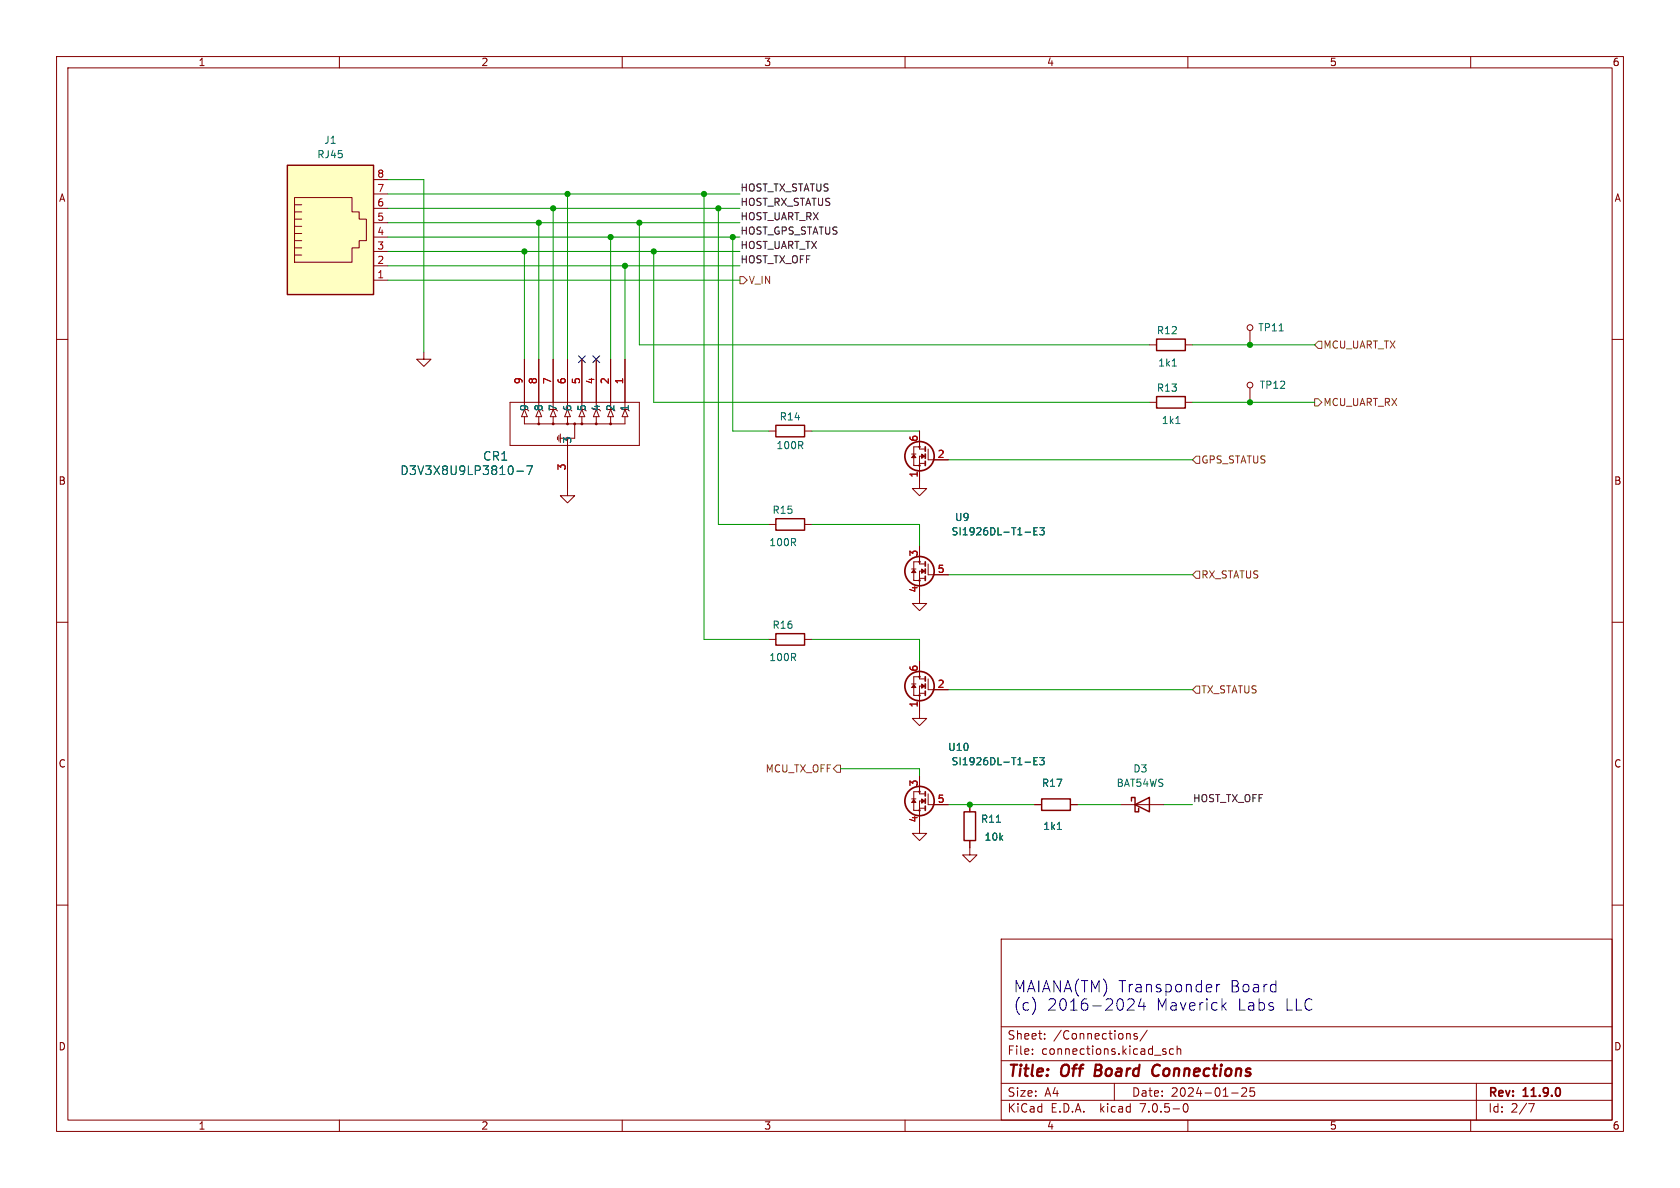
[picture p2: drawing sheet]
(kicad_sch (version 20230121) (generator eeschema)

 (paper "A4")

 (title_block
  (title "Off Board Connections")
  (date "2024-01-25")
  (rev "11.9.0"))

 (lib_symbols
  (symbol "Connector:RJ45" (pin_names (offset 1.016)) (in_bom yes) (on_board yes)
   (property "Reference" "J" (at -5.08 13.97 0) (effects (font (size 1.27 1.27)) (justify right)))
   (property "Value" "RJ45" (at 2.54 13.97 0) (effects (font (size 1.27 1.27)) (justify left)))
   (property "Footprint" "" (at 0 0.635 90) (effects (font (size 1.27 1.27)) hide))
   (property "Datasheet" "~" (at 0 0.635 90) (effects (font (size 1.27 1.27)) hide))
   (symbol "RJ45_0_1"
    (polyline (pts (xy -5.08 4.445) (xy -6.35 4.445)) (stroke (width 0) (type default)) (fill (type none)))
    (polyline (pts (xy -5.08 5.715) (xy -6.35 5.715)) (stroke (width 0) (type default)) (fill (type none)))
    (polyline (pts (xy -6.35 -3.175) (xy -5.08 -3.175) (xy -5.08 -3.175)) (stroke (width 0) (type default)) (fill (type none)))
    (polyline (pts (xy -6.35 -1.905) (xy -5.08 -1.905) (xy -5.08 -1.905)) (stroke (width 0) (type default)) (fill (type none)))
    (polyline (pts (xy -6.35 -0.635) (xy -5.08 -0.635) (xy -5.08 -0.635)) (stroke (width 0) (type default)) (fill (type none)))
    (polyline (pts (xy -6.35 0.635) (xy -5.08 0.635) (xy -5.08 0.635)) (stroke (width 0) (type default)) (fill (type none)))
    (polyline (pts (xy -6.35 1.905) (xy -5.08 1.905) (xy -5.08 1.905)) (stroke (width 0) (type default)) (fill (type none)))
    (polyline (pts (xy -5.08 3.175) (xy -6.35 3.175) (xy -6.35 3.175)) (stroke (width 0) (type default)) (fill (type none)))
    (polyline (pts (xy -6.35 -4.445) (xy -6.35 6.985) (xy 3.81 6.985) (xy 3.81 4.445) (xy 5.08 4.445) (xy 5.08 3.175) (xy 6.35 3.175) (xy 6.35 -0.635) (xy 5.08 -0.635) (xy 5.08 -1.905) (xy 3.81 -1.905) (xy 3.81 -4.445) (xy -6.35 -4.445) (xy -6.35 -4.445)) (stroke (width 0) (type default)) (fill (type none)))
    (rectangle (start 7.62 12.7) (end -7.62 -10.16) (stroke (width 0.254) (type default)) (fill (type background))))
   (symbol "RJ45_1_1"
    (pin passive line (at 10.16 -7.62 180) (length 2.54) (name "~" (effects (font (size 1.27 1.27)))) (number "1" (effects (font (size 1.27 1.27)))))
    (pin passive line (at 10.16 -5.08 180) (length 2.54) (name "~" (effects (font (size 1.27 1.27)))) (number "2" (effects (font (size 1.27 1.27)))))
    (pin passive line (at 10.16 -2.54 180) (length 2.54) (name "~" (effects (font (size 1.27 1.27)))) (number "3" (effects (font (size 1.27 1.27)))))
    (pin passive line (at 10.16 0 180) (length 2.54) (name "~" (effects (font (size 1.27 1.27)))) (number "4" (effects (font (size 1.27 1.27)))))
    (pin passive line (at 10.16 2.54 180) (length 2.54) (name "~" (effects (font (size 1.27 1.27)))) (number "5" (effects (font (size 1.27 1.27)))))
    (pin passive line (at 10.16 5.08 180) (length 2.54) (name "~" (effects (font (size 1.27 1.27)))) (number "6" (effects (font (size 1.27 1.27)))))
    (pin passive line (at 10.16 7.62 180) (length 2.54) (name "~" (effects (font (size 1.27 1.27)))) (number "7" (effects (font (size 1.27 1.27)))))
    (pin passive line (at 10.16 10.16 180) (length 2.54) (name "~" (effects (font (size 1.27 1.27)))) (number "8" (effects (font (size 1.27 1.27)))))))
  (symbol "D3V3X8U9LP3810:D3V3X8U9LP3810-7" (pin_names (offset 0.254)) (in_bom yes) (on_board yes)
   (property "Reference" "CR" (at 12.7 17.78 0) (effects (font (size 1.524 1.524))))
   (property "Value" "D3V3X8U9LP3810-7" (at 12.7 15.24 0) (effects (font (size 1.524 1.524))))
   (property "Footprint" "U-DFN3810-9TYPE_B_DIO" (at 0 0 0) (effects (font (size 1.27 1.27) italic) hide))
   (property "Datasheet" "D3V3X8U9LP3810-7" (at 0 0 0) (effects (font (size 1.27 1.27) italic) hide))
   (property "ki_locked" "" (at 0 0 0) (effects (font (size 1.27 1.27))))
   (symbol "D3V3X8U9LP3810-7_0_1"
    (polyline (pts (xy 7.62 -10.16) (xy 15.24 -10.16)) (stroke (width 0.127) (type default)) (fill (type none)))
    (polyline (pts (xy 7.62 0) (xy 8.89 0)) (stroke (width 0.127) (type default)) (fill (type none)))
    (polyline (pts (xy 7.62 12.7) (xy 7.62 -10.16)) (stroke (width 0.127) (type default)) (fill (type none)))
    (polyline (pts (xy 8.382 -1.524) (xy 9.398 -1.524)) (stroke (width 0.127) (type default)) (fill (type none)))
    (polyline (pts (xy 8.636 -1.778) (xy 9.144 -1.778)) (stroke (width 0.127) (type default)) (fill (type none)))
    (polyline (pts (xy 8.89 1.27) (xy 8.89 -1.27)) (stroke (width 0.127) (type default)) (fill (type none)))
    (polyline (pts (xy 8.89 1.27) (xy 11.43 1.27)) (stroke (width 0.127) (type default)) (fill (type none)))
    (polyline (pts (xy 9.652 -1.27) (xy 8.128 -1.27)) (stroke (width 0.127) (type default)) (fill (type none)))
    (polyline (pts (xy 11.43 -7.62) (xy 12.7 -7.62)) (stroke (width 0.127) (type default)) (fill (type none)))
    (polyline (pts (xy 11.43 -5.08) (xy 12.7 -5.08)) (stroke (width 0.127) (type default)) (fill (type none)))
    (polyline (pts (xy 11.43 -2.54) (xy 12.7 -2.54)) (stroke (width 0.127) (type default)) (fill (type none)))
    (polyline (pts (xy 11.43 0) (xy 12.7 0)) (stroke (width 0.127) (type default)) (fill (type none)))
    (polyline (pts (xy 11.43 2.54) (xy 12.7 2.54)) (stroke (width 0.127) (type default)) (fill (type none)))
    (polyline (pts (xy 11.43 5.08) (xy 12.7 5.08)) (stroke (width 0.127) (type default)) (fill (type none)))
    (polyline (pts (xy 11.43 7.62) (xy 12.7 7.62)) (stroke (width 0.127) (type default)) (fill (type none)))
    (polyline (pts (xy 11.43 10.16) (xy 11.43 -7.62)) (stroke (width 0.127) (type default)) (fill (type none)))
    (polyline (pts (xy 11.43 10.16) (xy 12.7 10.16)) (stroke (width 0.127) (type default)) (fill (type none)))
    (polyline (pts (xy 12.7 -7.112) (xy 12.7 -8.128)) (stroke (width 0.127) (type default)) (fill (type none)))
    (polyline (pts (xy 12.7 -7.112) (xy 13.97 -7.62)) (stroke (width 0.127) (type default)) (fill (type none)))
    (polyline (pts (xy 12.7 -4.572) (xy 12.7 -5.588)) (stroke (width 0.127) (type default)) (fill (type none)))
    (polyline (pts (xy 12.7 -4.572) (xy 13.97 -5.08)) (stroke (width 0.127) (type default)) (fill (type none)))
    (polyline (pts (xy 12.7 -2.032) (xy 12.7 -3.048)) (stroke (width 0.127) (type default)) (fill (type none)))
    (polyline (pts (xy 12.7 -2.032) (xy 13.97 -2.54)) (stroke (width 0.127) (type default)) (fill (type none)))
    (polyline (pts (xy 12.7 0.508) (xy 12.7 -0.508)) (stroke (width 0.127) (type default)) (fill (type none)))
    (polyline (pts (xy 12.7 0.508) (xy 13.97 0)) (stroke (width 0.127) (type default)) (fill (type none)))
    (polyline (pts (xy 12.7 3.048) (xy 12.7 2.032)) (stroke (width 0.127) (type default)) (fill (type none)))
    (polyline (pts (xy 12.7 3.048) (xy 13.97 2.54)) (stroke (width 0.127) (type default)) (fill (type none)))
    (polyline (pts (xy 12.7 5.588) (xy 12.7 4.572)) (stroke (width 0.127) (type default)) (fill (type none)))
    (polyline (pts (xy 12.7 5.588) (xy 13.97 5.08)) (stroke (width 0.127) (type default)) (fill (type none)))
    (polyline (pts (xy 12.7 8.128) (xy 12.7 7.112)) (stroke (width 0.127) (type default)) (fill (type none)))
    (polyline (pts (xy 12.7 8.128) (xy 13.97 7.62)) (stroke (width 0.127) (type default)) (fill (type none)))
    (polyline (pts (xy 12.7 10.668) (xy 12.7 9.652)) (stroke (width 0.127) (type default)) (fill (type none)))
    (polyline (pts (xy 12.7 10.668) (xy 13.97 10.16)) (stroke (width 0.127) (type default)) (fill (type none)))
    (polyline (pts (xy 13.97 -7.62) (xy 12.7 -8.128)) (stroke (width 0.127) (type default)) (fill (type none)))
    (polyline (pts (xy 13.97 -7.62) (xy 15.24 -7.62)) (stroke (width 0.127) (type default)) (fill (type none)))
    (polyline (pts (xy 13.97 -7.112) (xy 13.716 -6.858)) (stroke (width 0.127) (type default)) (fill (type none)))
    (polyline (pts (xy 13.97 -7.112) (xy 13.97 -8.128)) (stroke (width 0.127) (type default)) (fill (type none)))
    (polyline (pts (xy 13.97 -5.588) (xy 14.224 -5.842)) (stroke (width 0.127) (type default)) (fill (type none)))
    (polyline (pts (xy 13.97 -5.08) (xy 12.7 -5.588)) (stroke (width 0.127) (type default)) (fill (type none)))
    (polyline (pts (xy 13.97 -5.08) (xy 15.24 -5.08)) (stroke (width 0.127) (type default)) (fill (type none)))
    (polyline (pts (xy 13.97 -4.572) (xy 13.716 -4.318)) (stroke (width 0.127) (type default)) (fill (type none)))
    (polyline (pts (xy 13.97 -4.572) (xy 13.97 -5.588)) (stroke (width 0.127) (type default)) (fill (type none)))
    (polyline (pts (xy 13.97 -3.048) (xy 14.224 -3.302)) (stroke (width 0.127) (type default)) (fill (type none)))
    (polyline (pts (xy 13.97 -2.54) (xy 12.7 -3.048)) (stroke (width 0.127) (type default)) (fill (type none)))
    (polyline (pts (xy 13.97 -2.54) (xy 15.24 -2.54)) (stroke (width 0.127) (type default)) (fill (type none)))
    (polyline (pts (xy 13.97 -2.032) (xy 13.716 -1.778)) (stroke (width 0.127) (type default)) (fill (type none)))
    (polyline (pts (xy 13.97 -2.032) (xy 13.97 -3.048)) (stroke (width 0.127) (type default)) (fill (type none)))
    (polyline (pts (xy 13.97 -0.508) (xy 14.224 -0.762)) (stroke (width 0.127) (type default)) (fill (type none)))
    (polyline (pts (xy 13.97 0) (xy 12.7 -0.508)) (stroke (width 0.127) (type default)) (fill (type none)))
    (polyline (pts (xy 13.97 0) (xy 15.24 0)) (stroke (width 0.127) (type default)) (fill (type none)))
    (polyline (pts (xy 13.97 0.508) (xy 13.716 0.762)) (stroke (width 0.127) (type default)) (fill (type none)))
    (polyline (pts (xy 13.97 0.508) (xy 13.97 -0.508)) (stroke (width 0.127) (type default)) (fill (type none)))
    (polyline (pts (xy 13.97 2.032) (xy 14.224 1.778)) (stroke (width 0.127) (type default)) (fill (type none)))
    (polyline (pts (xy 13.97 2.54) (xy 12.7 2.032)) (stroke (width 0.127) (type default)) (fill (type none)))
    (polyline (pts (xy 13.97 2.54) (xy 15.24 2.54)) (stroke (width 0.127) (type default)) (fill (type none)))
    (polyline (pts (xy 13.97 3.048) (xy 13.716 3.302)) (stroke (width 0.127) (type default)) (fill (type none)))
    (polyline (pts (xy 13.97 3.048) (xy 13.97 2.032)) (stroke (width 0.127) (type default)) (fill (type none)))
    (polyline (pts (xy 13.97 4.572) (xy 14.224 4.318)) (stroke (width 0.127) (type default)) (fill (type none)))
    (polyline (pts (xy 13.97 5.08) (xy 12.7 4.572)) (stroke (width 0.127) (type default)) (fill (type none)))
    (polyline (pts (xy 13.97 5.08) (xy 15.24 5.08)) (stroke (width 0.127) (type default)) (fill (type none)))
    (polyline (pts (xy 13.97 5.588) (xy 13.716 5.842)) (stroke (width 0.127) (type default)) (fill (type none)))
    (polyline (pts (xy 13.97 5.588) (xy 13.97 4.572)) (stroke (width 0.127) (type default)) (fill (type none)))
    (polyline (pts (xy 13.97 7.112) (xy 14.224 6.858)) (stroke (width 0.127) (type default)) (fill (type none)))
    (polyline (pts (xy 13.97 7.62) (xy 12.7 7.112)) (stroke (width 0.127) (type default)) (fill (type none)))
    (polyline (pts (xy 13.97 7.62) (xy 15.24 7.62)) (stroke (width 0.127) (type default)) (fill (type none)))
    (polyline (pts (xy 13.97 8.128) (xy 13.716 8.382)) (stroke (width 0.127) (type default)) (fill (type none)))
    (polyline (pts (xy 13.97 8.128) (xy 13.97 7.112)) (stroke (width 0.127) (type default)) (fill (type none)))
    (polyline (pts (xy 13.97 9.652) (xy 14.224 9.398)) (stroke (width 0.127) (type default)) (fill (type none)))
    (polyline (pts (xy 13.97 10.16) (xy 12.7 9.652)) (stroke (width 0.127) (type default)) (fill (type none)))
    (polyline (pts (xy 13.97 10.16) (xy 15.24 10.16)) (stroke (width 0.127) (type default)) (fill (type none)))
    (polyline (pts (xy 13.97 10.668) (xy 13.716 10.922)) (stroke (width 0.127) (type default)) (fill (type none)))
    (polyline (pts (xy 13.97 10.668) (xy 13.97 9.652)) (stroke (width 0.127) (type default)) (fill (type none)))
    (polyline (pts (xy 15.24 -10.16) (xy 15.24 12.7)) (stroke (width 0.127) (type default)) (fill (type none)))
    (polyline (pts (xy 15.24 12.7) (xy 7.62 12.7)) (stroke (width 0.127) (type default)) (fill (type none)))
    (circle (center 8.89 0) (radius 0.127) (stroke (width 0.254) (type default)) (fill (type none)))
    (circle (center 11.43 -5.08) (radius 0.127) (stroke (width 0.254) (type default)) (fill (type none)))
    (circle (center 11.43 -2.54) (radius 0.127) (stroke (width 0.254) (type default)) (fill (type none)))
    (circle (center 11.43 0) (radius 0.127) (stroke (width 0.254) (type default)) (fill (type none)))
    (circle (center 11.43 1.27) (radius 0.127) (stroke (width 0.254) (type default)) (fill (type none)))
    (circle (center 11.43 2.54) (radius 0.127) (stroke (width 0.254) (type default)) (fill (type none)))
    (circle (center 11.43 5.08) (radius 0.127) (stroke (width 0.254) (type default)) (fill (type none)))
    (circle (center 11.43 7.62) (radius 0.127) (stroke (width 0.254) (type default)) (fill (type none)))
    (pin unspecified line (at 22.86 10.16 180) (length 7.62) (name "1" (effects (font (size 1.27 1.27)))) (number "1" (effects (font (size 1.27 1.27)))))
    (pin unspecified line (at 22.86 7.62 180) (length 7.62) (name "2" (effects (font (size 1.27 1.27)))) (number "2" (effects (font (size 1.27 1.27)))))
    (pin unspecified line (at 0 0 0) (length 7.62) (name "3" (effects (font (size 1.27 1.27)))) (number "3" (effects (font (size 1.27 1.27)))))
    (pin unspecified line (at 22.86 5.08 180) (length 7.62) (name "4" (effects (font (size 1.27 1.27)))) (number "4" (effects (font (size 1.27 1.27)))))
    (pin unspecified line (at 22.86 2.54 180) (length 7.62) (name "5" (effects (font (size 1.27 1.27)))) (number "5" (effects (font (size 1.27 1.27)))))
    (pin unspecified line (at 22.86 0 180) (length 7.62) (name "6" (effects (font (size 1.27 1.27)))) (number "6" (effects (font (size 1.27 1.27)))))
    (pin unspecified line (at 22.86 -2.54 180) (length 7.62) (name "7" (effects (font (size 1.27 1.27)))) (number "7" (effects (font (size 1.27 1.27)))))
    (pin unspecified line (at 22.86 -5.08 180) (length 7.62) (name "8" (effects (font (size 1.27 1.27)))) (number "8" (effects (font (size 1.27 1.27)))))
    (pin unspecified line (at 22.86 -7.62 180) (length 7.62) (name "9" (effects (font (size 1.27 1.27)))) (number "9" (effects (font (size 1.27 1.27)))))))
  (symbol "Device:D_Schottky" (pin_numbers hide) (pin_names (offset 1.016) hide) (in_bom yes) (on_board yes)
   (property "Reference" "D" (at 0 2.54 0) (effects (font (size 1.27 1.27))))
   (property "Value" "D_Schottky" (at 0 -2.54 0) (effects (font (size 1.27 1.27))))
   (property "Footprint" "" (at 0 0 0) (effects (font (size 1.27 1.27)) hide))
   (property "Datasheet" "~" (at 0 0 0) (effects (font (size 1.27 1.27)) hide))
   (symbol "D_Schottky_0_1"
    (polyline (pts (xy 1.27 0) (xy -1.27 0)) (stroke (width 0) (type default)) (fill (type none)))
    (polyline (pts (xy 1.27 1.27) (xy 1.27 -1.27) (xy -1.27 0) (xy 1.27 1.27)) (stroke (width 0.254) (type default)) (fill (type none)))
    (polyline (pts (xy -1.905 0.635) (xy -1.905 1.27) (xy -1.27 1.27) (xy -1.27 -1.27) (xy -0.635 -1.27) (xy -0.635 -0.635)) (stroke (width 0.254) (type default)) (fill (type none))))
   (symbol "D_Schottky_1_1"
    (pin passive line (at -3.81 0 0) (length 2.54) (name "K" (effects (font (size 1.27 1.27)))) (number "1" (effects (font (size 1.27 1.27)))))
    (pin passive line (at 3.81 0 180) (length 2.54) (name "A" (effects (font (size 1.27 1.27)))) (number "2" (effects (font (size 1.27 1.27)))))))
  (symbol "Device:R" (pin_numbers hide) (pin_names (offset 0)) (in_bom yes) (on_board yes)
   (property "Reference" "R" (at 2.032 0 90) (effects (font (size 1.27 1.27))))
   (property "Value" "R" (at 0 0 90) (effects (font (size 1.27 1.27))))
   (property "Footprint" "" (at -1.778 0 90) (effects (font (size 1.27 1.27)) hide))
   (property "Datasheet" "~" (at 0 0 0) (effects (font (size 1.27 1.27)) hide))
   (symbol "R_0_1"
    (rectangle (start -1.016 -2.54) (end 1.016 2.54) (stroke (width 0.254) (type default)) (fill (type none))))
   (symbol "R_1_1"
    (pin passive line (at 0 3.81 270) (length 1.27) (name "~" (effects (font (size 1.27 1.27)))) (number "1" (effects (font (size 1.27 1.27)))))
    (pin passive line (at 0 -3.81 90) (length 1.27) (name "~" (effects (font (size 1.27 1.27)))) (number "2" (effects (font (size 1.27 1.27)))))))
  (symbol "DualNMOS:DualNMOS" (in_bom yes) (on_board yes)
   (property "Reference" "U" (at 6.604 1.397 0) (effects (font (size 1.27 1.27))))
   (property "Value" "" (at 1.27 7.62 0) (effects (font (size 1.27 1.27))))
   (property "Footprint" "" (at 1.27 7.62 0) (effects (font (size 1.27 1.27)) hide))
   (property "Datasheet" "" (at 1.27 7.62 0) (effects (font (size 1.27 1.27)) hide))
   (symbol "DualNMOS_1_1"
    (circle (center 0 -11.176) (radius 0.127) (stroke (width 0) (type default)) (fill (type none)))
    (circle (center 0 -9.525) (radius 2.5903) (stroke (width 0.3) (type default)) (fill (type none)))
    (circle (center 0 -7.874) (radius 0.127) (stroke (width 0) (type default)) (fill (type none)))
    (polyline (pts (xy -2.54 -10.16) (xy -1.524 -10.16)) (stroke (width 0) (type default)) (fill (type none)))
    (polyline (pts (xy -2.54 10.16) (xy -1.524 10.16)) (stroke (width 0) (type default)) (fill (type none)))
    (polyline (pts (xy -1.524 -10.16) (xy -1.524 -8.255)) (stroke (width 0) (type default)) (fill (type none)))
    (polyline (pts (xy -1.524 10.16) (xy -1.524 12.065)) (stroke (width 0) (type default)) (fill (type none)))
    (polyline (pts (xy -1.016 -10.414) (xy -1.016 -11.176)) (stroke (width 0.3) (type default)) (fill (type none)))
    (polyline (pts (xy -1.016 -9.144) (xy -1.016 -9.906)) (stroke (width 0.3) (type default)) (fill (type none)))
    (polyline (pts (xy -1.016 -7.874) (xy -1.016 -8.636)) (stroke (width 0.3) (type default)) (fill (type none)))
    (polyline (pts (xy -1.016 9.906) (xy -1.016 9.144)) (stroke (width 0.3) (type default)) (fill (type none)))
    (polyline (pts (xy -1.016 11.176) (xy -1.016 10.414)) (stroke (width 0.3) (type default)) (fill (type none)))
    (polyline (pts (xy -1.016 12.446) (xy -1.016 11.684)) (stroke (width 0.3) (type default)) (fill (type none)))
    (polyline (pts (xy -0.889 -10.795) (xy 0 -10.795)) (stroke (width 0) (type default)) (fill (type none)))
    (polyline (pts (xy -0.889 -9.525) (xy 0 -9.525)) (stroke (width 0) (type default)) (fill (type none)))
    (polyline (pts (xy -0.889 -8.255) (xy 0 -8.255)) (stroke (width 0) (type default)) (fill (type none)))
    (polyline (pts (xy -0.889 9.525) (xy 0 9.525)) (stroke (width 0) (type default)) (fill (type none)))
    (polyline (pts (xy -0.889 10.795) (xy 0 10.795)) (stroke (width 0) (type default)) (fill (type none)))
    (polyline (pts (xy -0.889 12.065) (xy 0 12.065)) (stroke (width 0) (type default)) (fill (type none)))
    (polyline (pts (xy 0 -10.795) (xy 0 -11.43)) (stroke (width 0) (type default)) (fill (type none)))
    (polyline (pts (xy 0 -9.525) (xy 0 -10.795)) (stroke (width 0) (type default)) (fill (type none)))
    (polyline (pts (xy 0 -8.255) (xy 0 -7.62)) (stroke (width 0) (type default)) (fill (type none)))
    (polyline (pts (xy 0 9.525) (xy 0 8.89)) (stroke (width 0) (type default)) (fill (type none)))
    (polyline (pts (xy 0 10.795) (xy 0 9.525)) (stroke (width 0) (type default)) (fill (type none)))
    (polyline (pts (xy 0 12.065) (xy 0 12.7)) (stroke (width 0) (type default)) (fill (type none)))
    (polyline (pts (xy 0.635 -9.144) (xy 1.397 -9.144)) (stroke (width 0) (type default)) (fill (type none)))
    (polyline (pts (xy 0.635 11.176) (xy 1.397 11.176)) (stroke (width 0) (type default)) (fill (type none)))
    (polyline (pts (xy 1.016 -11.176) (xy 0 -11.176)) (stroke (width 0) (type default)) (fill (type none)))
    (polyline (pts (xy 1.016 -11.049) (xy 1.016 -11.176)) (stroke (width 0) (type default)) (fill (type none)))
    (polyline (pts (xy 1.016 -9.779) (xy 1.016 -11.049)) (stroke (width 0) (type default)) (fill (type none)))
    (polyline (pts (xy 1.016 -9.271) (xy 1.016 -7.874)) (stroke (width 0) (type default)) (fill (type none)))
    (polyline (pts (xy 1.016 -7.874) (xy 0 -7.874)) (stroke (width 0) (type default)) (fill (type none)))
    (polyline (pts (xy 1.016 9.144) (xy 0 9.144)) (stroke (width 0) (type default)) (fill (type none)))
    (polyline (pts (xy 1.016 9.271) (xy 1.016 9.144)) (stroke (width 0) (type default)) (fill (type none)))
    (polyline (pts (xy 1.016 10.541) (xy 1.016 9.271)) (stroke (width 0) (type default)) (fill (type none)))
    (polyline (pts (xy 1.016 11.049) (xy 1.016 12.446)) (stroke (width 0) (type default)) (fill (type none)))
    (polyline (pts (xy 1.016 12.446) (xy 0 12.446)) (stroke (width 0) (type default)) (fill (type none)))
    (polyline (pts (xy 0 7.62) (xy 0 6.477) (xy 0 6.35)) (stroke (width 0) (type default)) (fill (type none)))
    (polyline (pts (xy -0.889 -9.525) (xy -0.381 -9.144) (xy -0.381 -9.906) (xy -0.889 -9.525)) (stroke (width 0) (type default)) (fill (type outline)))
    (polyline (pts (xy -0.889 10.795) (xy -0.381 11.176) (xy -0.381 10.414) (xy -0.889 10.795)) (stroke (width 0) (type default)) (fill (type outline)))
    (polyline (pts (xy 1.016 -9.271) (xy 1.397 -9.779) (xy 0.635 -9.779) (xy 1.016 -9.271)) (stroke (width 0) (type default)) (fill (type outline)))
    (polyline (pts (xy 1.016 11.049) (xy 1.397 10.541) (xy 0.635 10.541) (xy 1.016 11.049)) (stroke (width 0) (type default)) (fill (type outline)))
    (circle (center 0 9.144) (radius 0.127) (stroke (width 0) (type default)) (fill (type none)))
    (circle (center 0 10.795) (radius 2.5903) (stroke (width 0.3) (type default)) (fill (type none)))
    (circle (center 0 12.446) (radius 0.127) (stroke (width 0) (type default)) (fill (type none)))
    (pin input line (at 0 6.35 90) (length 2.54) (name "S1" (effects (font (size 0 0)))) (number "1" (effects (font (size 1.27 1.27)))))
    (pin input line (at -5.08 10.16 0) (length 2.54) (name "G1" (effects (font (size 0 0)))) (number "2" (effects (font (size 1.27 1.27)))))
    (pin input line (at 0 -5.08 270) (length 2.54) (name "D2" (effects (font (size 0 0)))) (number "3" (effects (font (size 1.27 1.27)))))
    (pin input line (at 0 -13.97 90) (length 2.54) (name "S2" (effects (font (size 0 0)))) (number "4" (effects (font (size 1.27 1.27)))))
    (pin input line (at -5.08 -10.16 0) (length 2.54) (name "G2" (effects (font (size 0 0)))) (number "5" (effects (font (size 1.27 1.27)))))
    (pin input line (at 0 15.24 270) (length 2.54) (name "D1" (effects (font (size 0 0)))) (number "6" (effects (font (size 1.27 1.27)))))))
  (symbol "TestPads:TestPad-D1.2mm" (in_bom yes) (on_board yes)
   (property "Reference" "TP" (at 1.27 4.826 0) (effects (font (size 1.27 1.27))))
   (property "Value" "" (at 0 0 0) (effects (font (size 1.27 1.27))))
   (property "Footprint" "TestPads:TP_1.2MM" (at 0 0 0) (effects (font (size 1.27 1.27)) hide))
   (property "Datasheet" "" (at 0 0 0) (effects (font (size 1.27 1.27)) hide))
   (symbol "TestPad-D1.2mm_0_1"
    (circle (center 0 3.048) (radius 0.508) (stroke (width 0) (type default)) (fill (type none))))
   (symbol "TestPad-D1.2mm_1_1"
    (pin passive line (at 0 0 90) (length 2.54) (name "P" (effects (font (size 0 0)))) (number "1" (effects (font (size 0 0)))))))
  (symbol "power:GND" (power) (pin_names (offset 0)) (in_bom yes) (on_board yes)
   (property "Reference" "#PWR" (at 0 -6.35 0) (effects (font (size 1.27 1.27)) hide))
   (property "Value" "GND" (at 0 -3.81 0) (effects (font (size 1.27 1.27))))
   (property "Footprint" "" (at 0 0 0) (effects (font (size 1.27 1.27)) hide))
   (property "Datasheet" "" (at 0 0 0) (effects (font (size 1.27 1.27)) hide))
   (symbol "GND_0_1"
    (polyline (pts (xy 0 0) (xy 0 -1.27) (xy 1.27 -1.27) (xy 0 -2.54) (xy -1.27 -1.27) (xy 0 -1.27)) (stroke (width 0) (type default)) (fill (type none))))
   (symbol "GND_1_1"
    (pin power_in line (at 0 0 270) (length 0) hide (name "GND" (effects (font (size 1.27 1.27)))) (number "1" (effects (font (size 1.27 1.27))))))))

 (junction (at 127 36.83) (diameter 0) (color 0 0 0 0))
 (junction (at 100.33 34.29) (diameter 0) (color 0 0 0 0))
 (junction (at 220.98 71.12) (diameter 0) (color 0 0 0 0))
 (junction (at 95.25 39.37) (diameter 0) (color 0 0 0 0))
 (junction (at 92.71 44.45) (diameter 0) (color 0 0 0 0))
 (junction (at 113.03 39.37) (diameter 0) (color 0 0 0 0))
 (junction (at 97.79 36.83) (diameter 0) (color 0 0 0 0))
 (junction (at 115.57 44.45) (diameter 0) (color 0 0 0 0))
 (junction (at 171.45 142.24) (diameter 0) (color 0 0 0 0))
 (junction (at 220.98 60.96) (diameter 0) (color 0 0 0 0))
 (junction (at 107.95 41.91) (diameter 0) (color 0 0 0 0))
 (junction (at 129.54 41.91) (diameter 0) (color 0 0 0 0))
 (junction (at 110.49 46.99) (diameter 0) (color 0 0 0 0))
 (junction (at 124.46 34.29) (diameter 0) (color 0 0 0 0))

 (no_connect (at 105.41 63.5))
 (no_connect (at 102.87 63.5))

 (wire (pts (xy 115.57 44.45) (xy 130.81 44.45)) (stroke (width 0) (type default)))
 (wire (pts (xy 92.71 44.45) (xy 115.57 44.45)) (stroke (width 0) (type default)))
 (wire (pts (xy 68.58 44.45) (xy 92.71 44.45)) (stroke (width 0) (type default)))
 (wire (pts (xy 107.95 41.91) (xy 107.95 63.5)) (stroke (width 0) (type default)))
 (wire (pts (xy 135.89 92.71) (xy 127 92.71)) (stroke (width 0) (type default)))
 (wire (pts (xy 171.45 142.24) (xy 182.88 142.24)) (stroke (width 0) (type default)))
 (wire (pts (xy 129.54 76.2) (xy 135.89 76.2)) (stroke (width 0) (type default)))
 (wire (pts (xy 220.98 60.96) (xy 232.41 60.96)) (stroke (width 0) (type default)))
 (wire (pts (xy 167.64 142.24) (xy 171.45 142.24)) (stroke (width 0) (type default)))
 (wire (pts (xy 167.64 81.28) (xy 210.82 81.28)) (stroke (width 0) (type default)))
 (wire (pts (xy 143.51 113.03) (xy 162.56 113.03)) (stroke (width 0) (type default)))
 (wire (pts (xy 162.56 113.03) (xy 162.56 116.84)) (stroke (width 0) (type default)))
 (wire (pts (xy 129.54 76.2) (xy 129.54 41.91)) (stroke (width 0) (type default)))
 (wire (pts (xy 124.46 34.29) (xy 130.81 34.29)) (stroke (width 0) (type default)))
 (wire (pts (xy 115.57 71.12) (xy 115.57 44.45)) (stroke (width 0) (type default)))
 (wire (pts (xy 95.25 39.37) (xy 113.03 39.37)) (stroke (width 0) (type default)))
 (wire (pts (xy 129.54 41.91) (xy 130.81 41.91)) (stroke (width 0) (type default)))
 (wire (pts (xy 110.49 46.99) (xy 110.49 63.5)) (stroke (width 0) (type default)))
 (wire (pts (xy 135.89 113.03) (xy 124.46 113.03)) (stroke (width 0) (type default)))
 (wire (pts (xy 127 92.71) (xy 127 36.83)) (stroke (width 0) (type default)))
 (wire (pts (xy 107.95 41.91) (xy 129.54 41.91)) (stroke (width 0) (type default)))
 (wire (pts (xy 92.71 44.45) (xy 92.71 63.5)) (stroke (width 0) (type default)))
 (wire (pts (xy 68.58 31.75) (xy 74.93 31.75)) (stroke (width 0) (type default)))
 (wire (pts (xy 162.56 137.16) (xy 162.56 135.89)) (stroke (width 0) (type default)))
 (wire (pts (xy 167.64 121.92) (xy 210.82 121.92)) (stroke (width 0) (type default)))
 (wire (pts (xy 162.56 92.71) (xy 162.56 96.52)) (stroke (width 0) (type default)))
 (wire (pts (xy 68.58 34.29) (xy 100.33 34.29)) (stroke (width 0) (type default)))
 (wire (pts (xy 190.5 142.24) (xy 198.12 142.24)) (stroke (width 0) (type default)))
 (wire (pts (xy 210.82 60.96) (xy 220.98 60.96)) (stroke (width 0) (type default)))
 (wire (pts (xy 167.64 101.6) (xy 210.82 101.6)) (stroke (width 0) (type default)))
 (wire (pts (xy 162.56 135.89) (xy 148.59 135.89)) (stroke (width 0) (type default)))
 (wire (pts (xy 68.58 46.99) (xy 110.49 46.99)) (stroke (width 0) (type default)))
 (wire (pts (xy 115.57 71.12) (xy 203.2 71.12)) (stroke (width 0) (type default)))
 (wire (pts (xy 143.51 76.2) (xy 162.56 76.2)) (stroke (width 0) (type default)))
 (wire (pts (xy 220.98 71.12) (xy 232.41 71.12)) (stroke (width 0) (type default)))
 (wire (pts (xy 210.82 142.24) (xy 205.74 142.24)) (stroke (width 0) (type default)))
 (wire (pts (xy 95.25 39.37) (xy 95.25 63.5)) (stroke (width 0) (type default)))
 (wire (pts (xy 127 36.83) (xy 130.81 36.83)) (stroke (width 0) (type default)))
 (wire (pts (xy 113.03 39.37) (xy 130.81 39.37)) (stroke (width 0) (type default)))
 (wire (pts (xy 210.82 71.12) (xy 220.98 71.12)) (stroke (width 0) (type default)))
 (wire (pts (xy 113.03 60.96) (xy 203.2 60.96)) (stroke (width 0) (type default)))
 (wire (pts (xy 124.46 113.03) (xy 124.46 34.29)) (stroke (width 0) (type default)))
 (wire (pts (xy 100.33 34.29) (xy 100.33 63.5)) (stroke (width 0) (type default)))
 (wire (pts (xy 68.58 36.83) (xy 97.79 36.83)) (stroke (width 0) (type default)))
 (wire (pts (xy 97.79 36.83) (xy 127 36.83)) (stroke (width 0) (type default)))
 (wire (pts (xy 143.51 92.71) (xy 162.56 92.71)) (stroke (width 0) (type default)))
 (wire (pts (xy 68.58 39.37) (xy 95.25 39.37)) (stroke (width 0) (type default)))
 (wire (pts (xy 74.93 31.75) (xy 74.93 62.23)) (stroke (width 0) (type default)))
 (wire (pts (xy 97.79 36.83) (xy 97.79 63.5)) (stroke (width 0) (type default)))
 (wire (pts (xy 110.49 46.99) (xy 130.81 46.99)) (stroke (width 0) (type default)))
 (wire (pts (xy 68.58 49.53) (xy 130.81 49.53)) (stroke (width 0) (type default)))
 (wire (pts (xy 113.03 39.37) (xy 113.03 60.96)) (stroke (width 0) (type default)))
 (wire (pts (xy 100.33 34.29) (xy 124.46 34.29)) (stroke (width 0) (type default)))
 (wire (pts (xy 68.58 41.91) (xy 107.95 41.91)) (stroke (width 0) (type default)))

 (text "MAIANA(TM) Transponder Board\n(c) 2016-2024 Maverick Labs LLC" (at 179.07 179.07 0) (effects (font (size 2 2)) (justify left bottom)))

 (label "HOST_TX_OFF" (at 130.81 46.99 0) (fields_autoplaced) (effects (font (size 1.27 1.27)) (justify left bottom)))
 (label "HOST_UART_TX" (at 130.81 44.45 0) (fields_autoplaced) (effects (font (size 1.27 1.27)) (justify left bottom)))
 (label "HOST_RX_STATUS" (at 130.81 36.83 0) (fields_autoplaced) (effects (font (size 1.27 1.27)) (justify left bottom)))
 (label "HOST_UART_RX" (at 130.81 39.37 0) (fields_autoplaced) (effects (font (size 1.27 1.27)) (justify left bottom)))
 (label "HOST_GPS_STATUS" (at 130.81 41.91 0) (fields_autoplaced) (effects (font (size 1.27 1.27)) (justify left bottom)))
 (label "HOST_TX_STATUS" (at 130.81 34.29 0) (fields_autoplaced) (effects (font (size 1.27 1.27)) (justify left bottom)))
 (label "HOST_TX_OFF" (at 210.82 142.24 0) (fields_autoplaced) (effects (font (size 1.27 1.27)) (justify left bottom)))

 (hierarchical_label "GPS_STATUS" (shape input) (at 210.82 81.28 0) (fields_autoplaced) (effects (font (size 1.27 1.27)) (justify left)))
 (hierarchical_label "MCU_UART_TX" (shape input) (at 232.41 60.96 0) (fields_autoplaced) (effects (font (size 1.27 1.27)) (justify left)))
 (hierarchical_label "RX_STATUS" (shape input) (at 210.82 101.6 0) (fields_autoplaced) (effects (font (size 1.27 1.27)) (justify left)))
 (hierarchical_label "MCU_TX_OFF" (shape output) (at 148.59 135.89 180) (fields_autoplaced) (effects (font (size 1.27 1.27)) (justify right)))
 (hierarchical_label "MCU_UART_RX" (shape output) (at 232.41 71.12 0) (fields_autoplaced) (effects (font (size 1.27 1.27)) (justify left)))
 (hierarchical_label "TX_STATUS" (shape input) (at 210.82 121.92 0) (fields_autoplaced) (effects (font (size 1.27 1.27)) (justify left)))
 (hierarchical_label "V_IN" (shape output) (at 130.81 49.53 0) (fields_autoplaced) (effects (font (size 1.27 1.27)) (justify left)))

 (symbol (lib_id "DualNMOS:DualNMOS") (at 162.56 132.08 0) (mirror y) (unit 1) (in_bom yes) (on_board yes) (dnp no)
  (property "Reference" "U10" (at 171.45 132.08 0) (effects (font (size 1.27 1.27)) (justify left)))
  (property "Value" "SI1926DL-T1-E3" (at 176.53 134.62 0) (effects (font (size 1.27 1.27))))
  (property "Footprint" "Package_TO_SOT_SMD:SOT-363_SC-70-6" (at 161.29 124.46 0) (effects (font (size 1.27 1.27)) hide))
  (property "Datasheet" "" (at 161.29 124.46 0) (effects (font (size 1.27 1.27)) hide)) (pin "1") (pin "2") (pin "3") (pin "4") (pin "5") (pin "6")
  (instances (project "transponder-11.9.0" (path "" (reference "U10") (unit 1)))))

 (symbol (lib_id "Device:R") (at 186.69 142.24 90) (unit 1) (in_bom yes) (on_board yes) (dnp no)
  (property "Reference" "R3" (at 187.96 138.43 90) (effects (font (size 1.27 1.27)) (justify left)))
  (property "Value" "1k1" (at 187.96 146.05 90) (effects (font (size 1.27 1.27)) (justify left)))
  (property "Footprint" "Resistor_SMD:R_0603_1608Metric" (at 186.69 144.018 90) (effects (font (size 1.27 1.27)) hide))
  (property "Datasheet" "~" (at 186.69 142.24 0) (effects (font (size 1.27 1.27)) hide)) (pin "1") (pin "2")
  (instances (project "transponder-11.9.0" (path "" (reference "R3") (unit 1)) (path "" (reference "R8") (unit 1)) (path "" (reference "R10") (unit 1)) (path "" (reference "R17") (unit 1)))))

 (symbol (lib_id "power:GND") (at 74.93 62.23 0) (unit 1) (in_bom yes) (on_board yes) (dnp no) (fields_autoplaced)
  (property "Reference" "#PWR052" (at 74.93 68.58 0) (effects (font (size 1.27 1.27)) hide))
  (property "Value" "GND" (at 74.93 66.675 0) (effects (font (size 1.27 1.27)) hide))
  (property "Footprint" "" (at 74.93 62.23 0) (effects (font (size 1.27 1.27)) hide))
  (property "Datasheet" "" (at 74.93 62.23 0) (effects (font (size 1.27 1.27)) hide)) (pin "1")
  (instances (project "transponder-11.9.0" (path "" (reference "#PWR052") (unit 1)))))

 (symbol (lib_id "Device:R") (at 139.7 76.2 90) (unit 1) (in_bom yes) (on_board yes) (dnp no)
  (property "Reference" "R3" (at 141.605 73.66 90) (effects (font (size 1.27 1.27)) (justify left)))
  (property "Value" "100R" (at 142.24 78.74 90) (effects (font (size 1.27 1.27)) (justify left)))
  (property "Footprint" "Resistor_SMD:R_0603_1608Metric" (at 139.7 77.978 90) (effects (font (size 1.27 1.27)) hide))
  (property "Datasheet" "~" (at 139.7 76.2 0) (effects (font (size 1.27 1.27)) hide)) (pin "1") (pin "2")
  (instances (project "transponder-11.9.0" (path "" (reference "R3") (unit 1)) (path "" (reference "R8") (unit 1)) (path "" (reference "R10") (unit 1)) (path "" (reference "R14") (unit 1)))))

 (symbol (lib_id "TestPads:TestPad-D1.2mm") (at 220.98 60.96 0) (unit 1) (in_bom yes) (on_board yes) (dnp no) (fields_autoplaced)
  (property "Reference" "TP11" (at 222.377 57.912 0) (effects (font (size 1.27 1.27)) (justify left)))
  (property "Value" "~" (at 220.98 60.96 0) (effects (font (size 1.27 1.27))))
  (property "Footprint" "TestPads:TP_1.2MM" (at 220.98 60.96 0) (effects (font (size 1.27 1.27)) hide))
  (property "Datasheet" "" (at 220.98 60.96 0) (effects (font (size 1.27 1.27)) hide)) (pin "1")
  (instances (project "transponder-11.9.0" (path "" (reference "TP11") (unit 1)))))

 (symbol (lib_id "power:GND") (at 162.56 146.05 0) (unit 1) (in_bom yes) (on_board yes) (dnp no)
  (property "Reference" "#PWR068" (at 162.56 152.4 0) (effects (font (size 1.27 1.27)) hide))
  (property "Value" "GND" (at 162.56 149.86 0) (effects (font (size 1.27 1.27)) hide))
  (property "Footprint" "" (at 162.56 146.05 0) (effects (font (size 1.27 1.27)) hide))
  (property "Datasheet" "" (at 162.56 146.05 0) (effects (font (size 1.27 1.27)) hide)) (pin "1")
  (instances (project "transponder-11.9.0" (path "" (reference "#PWR068") (unit 1)))))

 (symbol (lib_id "power:GND") (at 162.56 105.41 0) (unit 1) (in_bom yes) (on_board yes) (dnp no)
  (property "Reference" "#PWR066" (at 162.56 111.76 0) (effects (font (size 1.27 1.27)) hide))
  (property "Value" "GND" (at 162.56 109.22 0) (effects (font (size 1.27 1.27)) hide))
  (property "Footprint" "" (at 162.56 105.41 0) (effects (font (size 1.27 1.27)) hide))
  (property "Datasheet" "" (at 162.56 105.41 0) (effects (font (size 1.27 1.27)) hide)) (pin "1")
  (instances (project "transponder-11.9.0" (path "" (reference "#PWR066") (unit 1)))))

 (symbol (lib_id "power:GND") (at 171.45 149.86 0) (mirror y) (unit 1) (in_bom yes) (on_board yes) (dnp no) (fields_autoplaced)
  (property "Reference" "#PWR069" (at 171.45 156.21 0) (effects (font (size 1.27 1.27)) hide))
  (property "Value" "GND" (at 171.45 154.94 0) (effects (font (size 1.27 1.27)) hide))
  (property "Footprint" "" (at 171.45 149.86 0) (effects (font (size 1.27 1.27)) hide))
  (property "Datasheet" "" (at 171.45 149.86 0) (effects (font (size 1.27 1.27)) hide)) (pin "1")
  (instances (project "transponder-11.9.0" (path "" (reference "#PWR069") (unit 1)))))

 (symbol (lib_id "DualNMOS:DualNMOS") (at 162.56 91.44 0) (mirror y) (unit 1) (in_bom yes) (on_board yes) (dnp no)
  (property "Reference" "U9" (at 171.45 91.44 0) (effects (font (size 1.27 1.27)) (justify left)))
  (property "Value" "SI1926DL-T1-E3" (at 176.53 93.98 0) (effects (font (size 1.27 1.27))))
  (property "Footprint" "Package_TO_SOT_SMD:SOT-363_SC-70-6" (at 161.29 83.82 0) (effects (font (size 1.27 1.27)) hide))
  (property "Datasheet" "" (at 161.29 83.82 0) (effects (font (size 1.27 1.27)) hide)) (pin "1") (pin "2") (pin "3") (pin "4") (pin "5") (pin "6")
  (instances (project "transponder-11.9.0" (path "" (reference "U9") (unit 1)))))

 (symbol (lib_id "Device:R") (at 207.01 60.96 90) (unit 1) (in_bom yes) (on_board yes) (dnp no)
  (property "Reference" "R3" (at 208.28 58.42 90) (effects (font (size 1.27 1.27)) (justify left)))
  (property "Value" "1k1" (at 208.28 64.135 90) (effects (font (size 1.27 1.27)) (justify left)))
  (property "Footprint" "Resistor_SMD:R_0603_1608Metric" (at 207.01 62.738 90) (effects (font (size 1.27 1.27)) hide))
  (property "Datasheet" "~" (at 207.01 60.96 0) (effects (font (size 1.27 1.27)) hide)) (pin "1") (pin "2")
  (instances (project "transponder-11.9.0" (path "" (reference "R3") (unit 1)) (path "" (reference "R8") (unit 1)) (path "" (reference "R10") (unit 1)) (path "" (reference "R12") (unit 1)))))

 (symbol (lib_id "power:GND") (at 162.56 125.73 0) (unit 1) (in_bom yes) (on_board yes) (dnp no)
  (property "Reference" "#PWR067" (at 162.56 132.08 0) (effects (font (size 1.27 1.27)) hide))
  (property "Value" "GND" (at 162.56 129.54 0) (effects (font (size 1.27 1.27)) hide))
  (property "Footprint" "" (at 162.56 125.73 0) (effects (font (size 1.27 1.27)) hide))
  (property "Datasheet" "" (at 162.56 125.73 0) (effects (font (size 1.27 1.27)) hide)) (pin "1")
  (instances (project "transponder-11.9.0" (path "" (reference "#PWR067") (unit 1)))))

 (symbol (lib_id "power:GND") (at 100.33 86.36 0) (unit 1) (in_bom yes) (on_board yes) (dnp no) (fields_autoplaced)
  (property "Reference" "#PWR053" (at 100.33 92.71 0) (effects (font (size 1.27 1.27)) hide))
  (property "Value" "GND" (at 100.33 91.44 0) (effects (font (size 1.27 1.27)) hide))
  (property "Footprint" "" (at 100.33 86.36 0) (effects (font (size 1.27 1.27)) hide))
  (property "Datasheet" "" (at 100.33 86.36 0) (effects (font (size 1.27 1.27)) hide)) (pin "1")
  (instances (project "transponder-11.9.0" (path "" (reference "#PWR053") (unit 1)))))

 (symbol (lib_id "Device:R") (at 171.45 146.05 0) (unit 1) (in_bom yes) (on_board yes) (dnp no)
  (property "Reference" "R3" (at 173.355 144.78 0) (effects (font (size 1.27 1.27)) (justify left)))
  (property "Value" "10k" (at 173.99 147.955 0) (effects (font (size 1.27 1.27)) (justify left)))
  (property "Footprint" "Resistor_SMD:R_0603_1608Metric" (at 169.672 146.05 90) (effects (font (size 1.27 1.27)) hide))
  (property "Datasheet" "~" (at 171.45 146.05 0) (effects (font (size 1.27 1.27)) hide)) (pin "1") (pin "2")
  (instances (project "transponder-11.9.0" (path "" (reference "R3") (unit 1)) (path "" (reference "R8") (unit 1)) (path "" (reference "R10") (unit 1)) (path "" (reference "R11") (unit 1)))))

 (symbol (lib_id "Device:D_Schottky") (at 201.93 142.24 0) (unit 1) (in_bom yes) (on_board yes) (dnp no) (fields_autoplaced)
  (property "Reference" "D1" (at 201.6125 135.89 0) (effects (font (size 1.27 1.27))))
  (property "Value" "BAT54WS" (at 201.6125 138.43 0) (effects (font (size 1.27 1.27))))
  (property "Footprint" "Diode_SMD:D_SOD-323" (at 201.93 142.24 0) (effects (font (size 1.27 1.27)) hide))
  (property "Datasheet" "~" (at 201.93 142.24 0) (effects (font (size 1.27 1.27)) hide)) (pin "1") (pin "2")
  (instances (project "transponder-11.9.0" (path "" (reference "D1") (unit 1)) (path "" (reference "D3") (unit 1)))))

 (symbol (lib_id "Device:R") (at 207.01 71.12 90) (unit 1) (in_bom yes) (on_board yes) (dnp no)
  (property "Reference" "R3" (at 208.28 68.58 90) (effects (font (size 1.27 1.27)) (justify left)))
  (property "Value" "1k1" (at 208.915 74.295 90) (effects (font (size 1.27 1.27)) (justify left)))
  (property "Footprint" "Resistor_SMD:R_0603_1608Metric" (at 207.01 72.898 90) (effects (font (size 1.27 1.27)) hide))
  (property "Datasheet" "~" (at 207.01 71.12 0) (effects (font (size 1.27 1.27)) hide)) (pin "1") (pin "2")
  (instances (project "transponder-11.9.0" (path "" (reference "R3") (unit 1)) (path "" (reference "R8") (unit 1)) (path "" (reference "R10") (unit 1)) (path "" (reference "R13") (unit 1)))))

 (symbol (lib_id "Connector:RJ45") (at 58.42 41.91 0) (unit 1) (in_bom yes) (on_board yes) (dnp no) (fields_autoplaced)
  (property "Reference" "J1" (at 58.42 24.765 0) (effects (font (size 1.27 1.27))))
  (property "Value" "RJ45" (at 58.42 27.305 0) (effects (font (size 1.27 1.27))))
  (property "Footprint" "Connector_RJ:RJ45_Amphenol_54602-x08_Horizontal" (at 58.42 41.275 90) (effects (font (size 1.27 1.27)) hide))
  (property "Datasheet" "~" (at 58.42 41.275 90) (effects (font (size 1.27 1.27)) hide)) (pin "1") (pin "2") (pin "3") (pin "4") (pin "5") (pin "6") (pin "7") (pin "8")
  (instances (project "transponder-11.9.0" (path "" (reference "J1") (unit 1)))))

 (symbol (lib_id "TestPads:TestPad-D1.2mm") (at 220.98 71.12 0) (unit 1) (in_bom yes) (on_board yes) (dnp no) (fields_autoplaced)
  (property "Reference" "TP12" (at 222.631 68.072 0) (effects (font (size 1.27 1.27)) (justify left)))
  (property "Value" "~" (at 220.98 71.12 0) (effects (font (size 1.27 1.27))))
  (property "Footprint" "TestPads:TP_1.2MM" (at 220.98 71.12 0) (effects (font (size 1.27 1.27)) hide))
  (property "Datasheet" "" (at 220.98 71.12 0) (effects (font (size 1.27 1.27)) hide)) (pin "1")
  (instances (project "transponder-11.9.0" (path "" (reference "TP12") (unit 1)))))

 (symbol (lib_id "D3V3X8U9LP3810:D3V3X8U9LP3810-7") (at 100.33 86.36 270) (mirror x) (unit 1) (in_bom yes) (on_board yes) (dnp no)
  (property "Reference" "CR1" (at 87.63 80.645 90) (effects (font (size 1.524 1.524))))
  (property "Value" "D3V3X8U9LP3810-7" (at 82.55 83.185 90) (effects (font (size 1.524 1.524))))
  (property "Footprint" "KiCadFootprints:U-DFN3810-9TYPE_B_DIO" (at 100.33 86.36 0) (effects (font (size 1.27 1.27) italic) hide))
  (property "Datasheet" "D3V3X8U9LP3810-7" (at 100.33 86.36 0) (effects (font (size 1.27 1.27) italic) hide)) (pin "1") (pin "2") (pin "3") (pin "4") (pin "5") (pin "6") (pin "7") (pin "8") (pin "9")
  (instances (project "transponder-11.9.0" (path "" (reference "CR1") (unit 1)))))

 (symbol (lib_id "Device:R") (at 139.7 92.71 90) (unit 1) (in_bom yes) (on_board yes) (dnp no)
  (property "Reference" "R3" (at 140.335 90.17 90) (effects (font (size 1.27 1.27)) (justify left)))
  (property "Value" "100R" (at 140.97 95.885 90) (effects (font (size 1.27 1.27)) (justify left)))
  (property "Footprint" "Resistor_SMD:R_0603_1608Metric" (at 139.7 94.488 90) (effects (font (size 1.27 1.27)) hide))
  (property "Datasheet" "~" (at 139.7 92.71 0) (effects (font (size 1.27 1.27)) hide)) (pin "1") (pin "2")
  (instances (project "transponder-11.9.0" (path "" (reference "R3") (unit 1)) (path "" (reference "R8") (unit 1)) (path "" (reference "R10") (unit 1)) (path "" (reference "R15") (unit 1)))))

 (symbol (lib_id "Device:R") (at 139.7 113.03 90) (unit 1) (in_bom yes) (on_board yes) (dnp no)
  (property "Reference" "R3" (at 140.335 110.49 90) (effects (font (size 1.27 1.27)) (justify left)))
  (property "Value" "100R" (at 140.97 116.205 90) (effects (font (size 1.27 1.27)) (justify left)))
  (property "Footprint" "Resistor_SMD:R_0603_1608Metric" (at 139.7 114.808 90) (effects (font (size 1.27 1.27)) hide))
  (property "Datasheet" "~" (at 139.7 113.03 0) (effects (font (size 1.27 1.27)) hide)) (pin "1") (pin "2")
  (instances (project "transponder-11.9.0" (path "" (reference "R3") (unit 1)) (path "" (reference "R8") (unit 1)) (path "" (reference "R10") (unit 1)) (path "" (reference "R16") (unit 1)))))

 (symbol (lib_id "power:GND") (at 162.56 85.09 0) (unit 1) (in_bom yes) (on_board yes) (dnp no) (fields_autoplaced)
  (property "Reference" "#PWR065" (at 162.56 91.44 0) (effects (font (size 1.27 1.27)) hide))
  (property "Value" "GND" (at 162.56 90.17 0) (effects (font (size 1.27 1.27)) hide))
  (property "Footprint" "" (at 162.56 85.09 0) (effects (font (size 1.27 1.27)) hide))
  (property "Datasheet" "" (at 162.56 85.09 0) (effects (font (size 1.27 1.27)) hide)) (pin "1")
  (instances (project "transponder-11.9.0" (path "" (reference "#PWR065") (unit 1))))))
